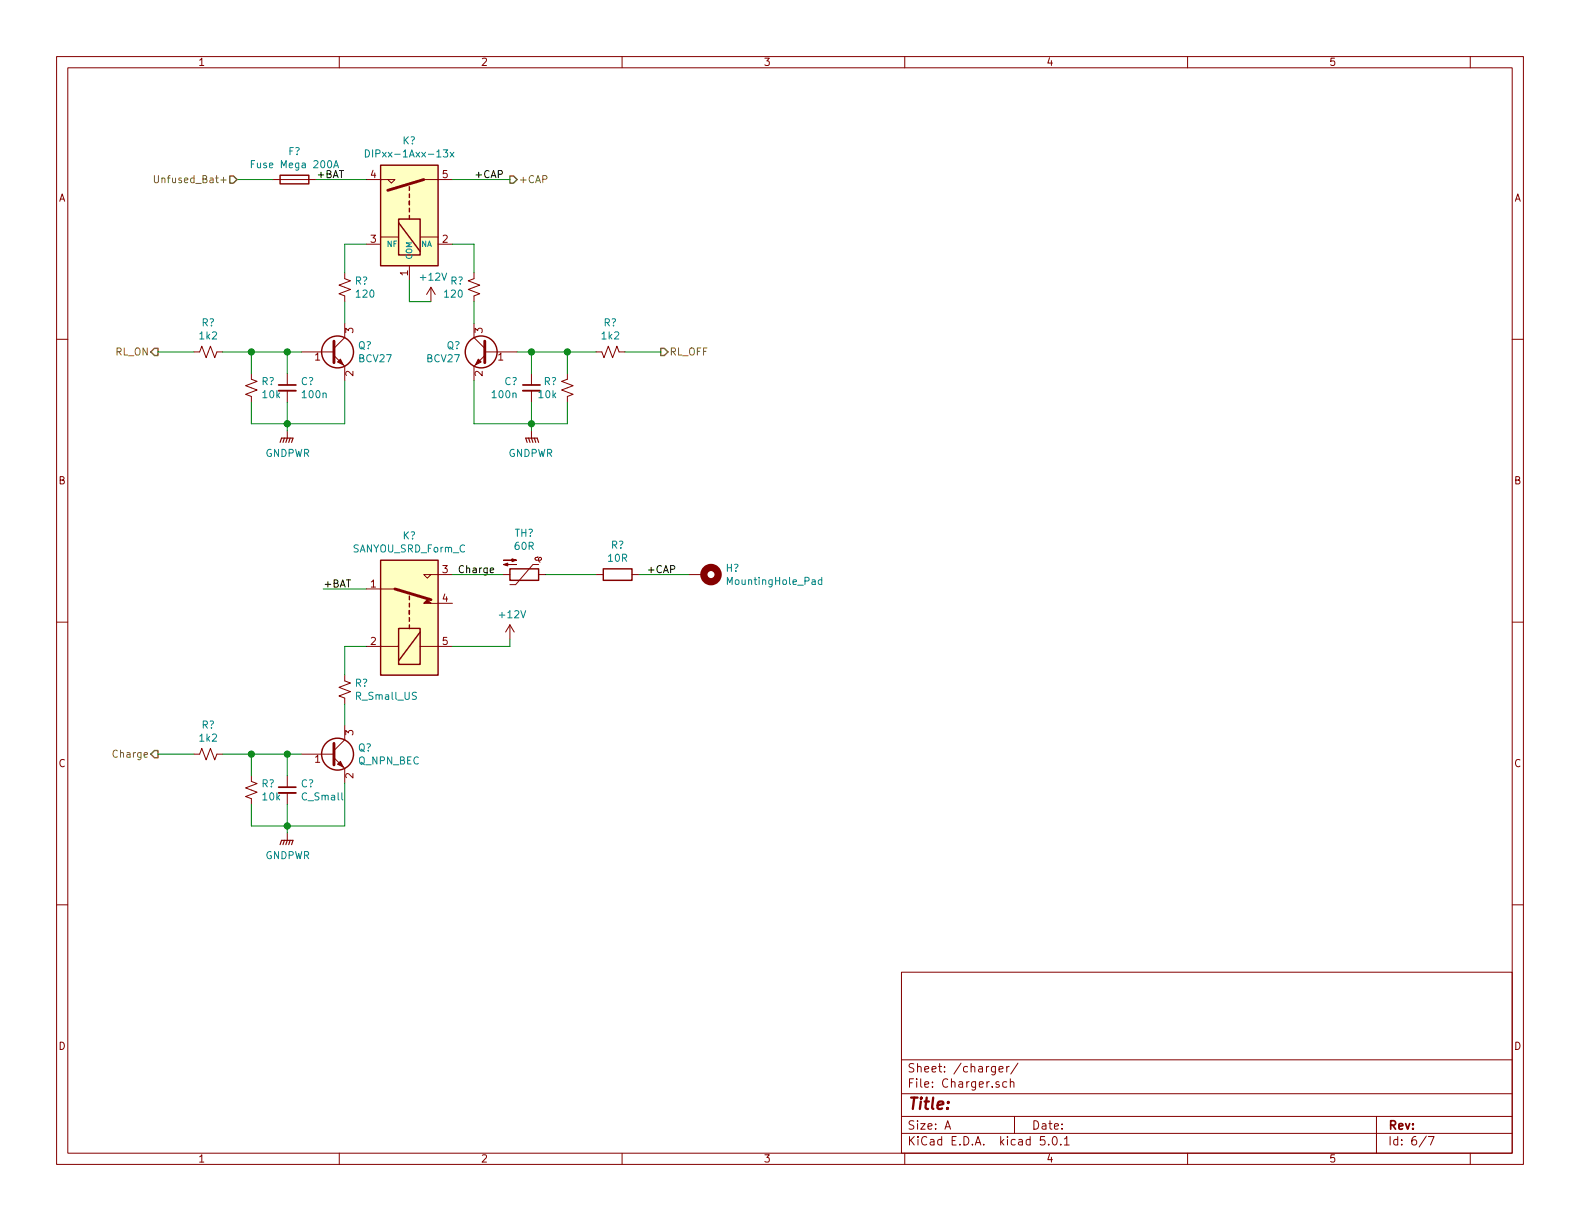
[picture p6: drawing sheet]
<svg xmlns="http://www.w3.org/2000/svg" width="279mm" height="216mm" viewBox="0 0 279 216" stroke-linecap="round" stroke-linejoin="round" font-family="sans-serif">
<g fill="none" stroke="#840000" stroke-width=".18">
<path d="M10 10h259.4v195.9h-259.4zM12 12h255.4v191.9h-255.4zM60 10v2M110 10v2M160 10v2M210 10v2M260 10v2M48.3 31.8h7.6M64.8 31.8h3.8M68.6 31.8h1.2l-.6 .6zM74.9 31.8h5.1M10 60h2"/>
<path d="M61 48.3v1l1 .4-2.1 .7 2.1 .8-2.1 .7 1.1 .4v1M61 57.2v2.5l-1.9 1.9M64.8 43.2h2.5M67.3 41.9h3.2M72.4 47v2.5M74.3 41.9h3.2M76.2 50.8l-.8 1.3M76.2 50.8v2.5M76.2 50.8l.8 1.3M77.5 43.2h2.5M83.8 48.3v1l-1 .4 2 .7-2 .8 2 .7-1 .4v1M83.8 57.2v2.5l1.9 1.9"/>
<path d="M267.4 60h2M34.3 62.2h1l.4-1 .7 2 .8-2 .8 2 .4-1h1M44.4 66v1.1l1.1 .3-2.1 .8 2.1 .8-2.1 .7 1 .4v1M50.8 66v2.1M50.8 69.1v2M50.8 76.2v1.3M53.3 62.2h5.8M59.1 62.9l1.9 1.9v2.5M85.7 62.9l-1.9 1.9v2.5M85.7 62.2h5.7M94 66v2.1M94 69.1v2"/>
<path d="M94 76.2v1.3M100.3 66v1.1l-1 .3 2 .8-2 .8 2 .7-1 .4v1M105.4 62.2h1l.4 1 .8-2 .7 2 .8-2 .4 1h1M95.1 98.4l-.1 .2h-.3l-.1 .3 .2 .2h.8l.2-.2-.2-.3h-.2l-.2 .3 .1 .3 .2 .2M95.2 99.8h-1l-3 3.6h-1M10 110h2M61 119.4v1l1 .4-2.1 .7 2.1 .8-2.1 .8 1.1 .3v1.1M64.8 114.3h5.7M64.8 104.1h5M74.3 114.3h5.7M74.9 101.6h1.3l-.6 .6zM76.2 101.6h3.8"/>
<path d="M76.2 106.7h3.8M88.9 101.6h1.3M90.2 110.5l-.8 1.3M90.2 110.5v2.5M90.2 110.5l.7 1.3M95.2 101.6h1.3M105.4 101.6h1.3M111.8 101.6h1.2M121.9 101.6h2.6M267.4 110h2M34.3 133.4h1l.4-1.1 .7 2.1 .8-2.1 .8 2.1 .4-1h1M44.4 137.2v1l1.1 .4-2.1 .7 2.1 .8-2.1 .7 1 .4v1"/>
<path d="M50.8 137.2v2M53.3 133.4h5.8M59.1 134l1.9 1.9v2.5M61 128.3v2.5l-1.9 1.9M10 160h2M50.8 140.2v2M50.8 147.3v1.3M267.4 160h2M159.4 171.9h108v32h-108zM159.4 197.4h108M159.4 193.4h108M159.4 187.4h108"/>
<path d="M167.1 199.7l.5-1.5 .5 1.5M167.2 199.2h.8M176 188.6v1.2l-.3 .3-.3-.1M176 188.6h-.4l-.3 .2 .1 .6 .2 .2 .4-.1M176.7 189.1l.7-.2-.1-.3h-.4l-.2 .2v.7h.6M178 191.3h-.4l-.3 .2 .1 .6 .2 .2 .4-.1M178 188.6v1M178.5 188.6h-.3l-.2 .2M178.7 191.4l.2-.1h.3l.1 1M178.7 190.8v1.5M179.4 197.4v3M180 188l-1.3 1.9"/>
<path d="M243.4 197.4v6.5M60 203.9v2M110 203.9v2M159.4 200.4h108M160 203.9v2M184.7 201h-.7l-.1 .7 .2-.2 .6 .1 .1 .2-.1 .5-.2 .2-.6-.2M185.4 202.3v.2M186.2 201.1l.2-.1a.8 .8 0 0 1 .6 .7 .8 .8 0 0 1-.6 .8l-.2-.2-.1-.4zM187.6 202.3v.2M188.2 201.4l.4-.4v1.5M188.2 202.5h.9M210 203.9v2"/>
<path d="M252.2 200.9l-1.2 1.9M252.6 201h1l-.6 1.5M260 203.9v2"/>
</g>
<g fill="none" stroke="#840000" stroke-width=".25">
<path d="M49.5 31h5.1v1.5h-5.1zM67.3 29.2h10.2v17.8h-10.2zM70.5 38.7h3.8v6.4h-3.8zM70.5 39.4l3.8 5.1M72.4 33v.7M72.4 34.3v.6M72.4 35.6v.6M72.4 36.8v.7M72.4 38.1v.6M67.3 99.1h10.2v20.3h-10.2zM70.5 111.1h3.8v6.4h-3.8zM72.4 105.4v.6"/>
<path d="M72.4 106.7v.6M72.4 108v.6M72.4 109.2v.7M72.4 110.5v.6M74.3 111.8l-3.8 5M90.2 100.6h5v2h-5zM106.7 100.6h5.1v2h-5.1z"/>
<circle cx="59.7" cy="62.2" r="2.82"/>
<circle cx="85.1" cy="62.2" r="2.82"/>
<circle cx="59.7" cy="133.3" r="2.82"/>
</g>
<g fill="#840000" stroke="#840000" stroke-width=".18">
<path d="M89 99.1h2.3l-.7 .2v-.5l.7 .3z"/>
<path d="M89 99.8l.8-.2v.5l-.8-.3h2.3z"/>
<path d="M74.9 106.7l.7-.7 .6 .7z"/>
<path d="M59.7 135.1l.5-.5 .5 1z"/>
<path d="M60.2 63.5l.5 1-1-.5z"/>
<path d="M84.6 63.5l.5 .5-1 .5z"/>
</g>
<path d="M44.4 29h.5M45 28.4h-.6v1.3M59 29.7l.4-1.3 .5 1.3M59.1 29.3h.6M64.6 26.5a.64 .64 0 0 1 .7 .6 .64 .64 0 0 1-.7 .7zM78.4 26.5h.8l-.4 .5 .3 .1v.6l-.5 .1-.2-.2M79.6 26.9l.7 .9M80.3 26.9l-.7 .9M145.3 102.6l-.3-.1-.3 .2 .1 .6h.5M145.3 102.1v1.3" fill="none" stroke="#008484" stroke-width=".18"/>
<g fill="#ffffc2" stroke="#ffffc2" stroke-width=".18">
<path d="M67.3 29.2h10.2v17.8h-10.2z"/>
<path d="M67.3 99.1h10.2v20.3h-10.2z"/>
</g>
<path d="M74.9 31.8l-6.3 1.9M59.1 60.3v3.8M85.7 60.3v3.8M69.8 104.1l6.4 1.9M59.1 131.4v3.9" fill="none" stroke="#840000" stroke-width=".51"/>
<g fill="none" stroke="#008400" stroke-width=".18">
<path d="M41.9 31.8h6.4M55.9 31.8h8.9M80 31.8h10.2M61 53.3v3.9M64.8 43.2h-3.8v5.1M72.4 49.5v3.8h3.8M80 43.2h3.8v5.1M83.8 53.3v3.9M27.9 62.2h6.4M39.4 62.2h13.9M44.4 62.2v3.8M50.8 62.2v3.8"/>
<path d="M50.8 71.1v5.1M61 67.3v7.6h-16.6v-3.8M83.8 67.3v7.6h16.5v-3.8M91.4 62.2h14M94 62.2v3.8M94 71.1v5.1M100.3 62.2v3.8M110.5 62.2h6.3M57.1 104.1h7.7M64.8 114.3h-3.8v5.1M80 101.6h8.9M90.2 113v1.3h-10.2"/>
<path d="M96.5 101.6h8.9M113 101.6h8.9M27.9 133.4h6.4M39.4 133.4h13.9M44.4 133.4v3.8M50.8 133.4v3.8M61 124.5v3.8M61 138.4v7.7h-16.6v-3.9M50.8 142.2v5.1"/>
</g>
<path d="M49.3 69.1h3M92.5 69.1h3M49.3 140.2h3" fill="none" stroke="#840000" stroke-width=".33"/>
<path d="M49.3 68.1h3M92.5 68.1h3M49.3 139.2h3" fill="none" stroke="#840000" stroke-width=".3"/>
<g fill="#008400" stroke="#008400" stroke-width=".25">
<circle cx="50.8" cy="133.4" r=".51"/>
<circle cx="44.5" cy="133.4" r=".51"/>
<circle cx="50.8" cy="146.1" r=".51"/>
<circle cx="50.8" cy="62.2" r=".51"/>
<circle cx="44.5" cy="62.2" r=".51"/>
<circle cx="50.8" cy="74.9" r=".51"/>
<circle cx="94" cy="62.2" r=".51"/>
<circle cx="100.3" cy="62.2" r=".51"/>
<circle cx="94" cy="74.9" r=".51"/>
</g>
<path d="M40.6 31.1h.7l.6 .7-.6 .6h-.7zM90.2 31.1h.6l.6 .7-.6 .6h-.6zM26.7 62.2l.6-.6h.6v1.3h-.6zM116.8 61.6h.7l.6 .6-.6 .7h-.7zM27.3 132.7h.6v1.3h-.6l-.6-.6z" fill="none" stroke="#848400" stroke-width=".25"/>
<path d="M49.5 78.2l.3-.7h2l-.2 .7M50.3 77.5l-.3 .7M50.8 77.5l-.3 .7M51.3 77.5l-.2 .7M93.2 78.2l-.2-.7h2l.2 .7M93.5 77.5l.2 .7M94 77.5l.2 .7M94.5 77.5l.2 .7M49.5 149.4l.3-.8h2l-.2 .8M50.3 148.6l-.3 .8M50.8 148.6l-.3 .8M51.3 148.6l-.2 .8" fill="none" stroke="#840000" stroke-width=".2"/>
<circle cx="125.7" cy="101.6" r="1.27" fill="none" stroke="#840000" stroke-width="1.3"/>
<path d="M27.3 31v1.1l.2 .2h.3l.2-.2v-1.1" fill="none" stroke="#848400" stroke-width=".18"/>
<text font-size="2.8" fill="#840000" x="160.4" y="196.2">Title:</text>
<g font-size="2.1" fill="#840000">
<text x="160.4" y="189.6">Sheet: /charger/</text>
<text x="160.4" y="192.3">File: Charger.sch</text>
<text x="160.4" y="202.5">KiCad E.D.A. kicad 5.0.1</text>
<text x="160.4" y="199.7">Size: A</text>
<text x="182.4" y="199.7">Date:</text>
<text x="245.4" y="199.7">Rev:</text>
<text x="245.4" y="202.5">Id: 6/7</text>
</g>
<g font-size="1.8" fill="#840000">
<text x="35" y="11.6">1</text>
<text x="85" y="11.6">2</text>
<text x="135" y="11.6">3</text>
<text x="185" y="11.6">4</text>
<text x="235" y="11.6">5</text>
<text x="10.4" y="35.6">A</text>
<text x="65.6" y="31.5">4</text>
<text x="78.3" y="31.5">5</text>
<text x="267.8" y="35.6">A</text>
<text x="65.6" y="42.9">3</text>
<text x="78.3" y="42.9">2</text>
<text x="72.1" y="48.7" transform="rotate(-90 72.1 48.7)">1</text>
<text x="62.5" y="58.9" transform="rotate(-90 62.5 58.9)">3</text>
<text x="85.3" y="58.9" transform="rotate(-90 85.3 58.9)">3</text>
<text x="55.7" y="63.8">1</text>
<text x="88.1" y="63.8">1</text>
<text x="62.5" y="66.5" transform="rotate(-90 62.5 66.5)">2</text>
<text x="85.3" y="66.5" transform="rotate(-90 85.3 66.5)">2</text>
<text x="10.4" y="85.6">B</text>
<text x="267.8" y="85.6">B</text>
<text x="78.3" y="101.3">3</text>
<text x="65.6" y="103.9">1</text>
<text x="78.3" y="106.4">4</text>
<text x="65.6" y="114">2</text>
<text x="78.3" y="114">5</text>
<text x="62.5" y="130" transform="rotate(-90 62.5 130)">3</text>
<text x="10.4" y="135.6">C</text>
<text x="55.7" y="134.9">1</text>
<text x="62.5" y="137.6" transform="rotate(-90 62.5 137.6)">2</text>
<text x="267.8" y="135.6">C</text>
<text x="10.4" y="185.6">D</text>
<text x="267.8" y="185.6">D</text>
<text x="35" y="205.5">1</text>
<text x="85" y="205.5">2</text>
<text x="135" y="205.5">3</text>
<text x="185" y="205.5">4</text>
<text x="235" y="205.5">5</text>
</g>
<g font-size="1.8" fill="#008484">
<text x="45.1" y="29.7">Fuse Mega 200A</text>
<text x="51" y="27.4">F?</text>
<text x="65.8" y="27.8">DIPxx-1Axx-13x</text>
<text x="71.2" y="25.5">K?</text>
<text x="62.8" y="50.3">R?</text>
<text x="63.1" y="52.6">120</text>
<text x="74.5" y="49.6">+12V</text>
<text x="78.7" y="52.6">120</text>
<text x="79.7" y="50.3">R?</text>
<text x="35.7" y="57.7">R?</text>
<text x="106.8" y="57.7">R?</text>
<text x="35.4" y="60">1k2</text>
<text x="63.3" y="61.7">Q?</text>
<text x="63.5" y="64.1">BCV27</text>
<text x="75.6" y="64.1">BCV27</text>
<text x="79" y="61.7">Q?</text>
<text x="106.5" y="60">1k2</text>
<text x="46.3" y="68.1">R?</text>
<text x="46.5" y="70.4">10k</text>
<text x="53.2" y="68.1">C?</text>
<text x="53.6" y="70.4">100n</text>
<text x="87.2" y="70.4">100n</text>
<text x="89.2" y="68.1">C?</text>
<text x="95.3" y="70.4">10k</text>
<text x="96.2" y="68.1">R?</text>
<text x="46.9" y="80.8">GNDPWR</text>
<text x="89.9" y="80.8">GNDPWR</text>
<text x="71.2" y="95.4">K?</text>
<text x="91" y="94.9">TH?</text>
<text x="62.4" y="97.7">SANYOU_SRD_Form_C</text>
<text x="91.1" y="97.2">60R</text>
<text x="107.6" y="99.3">10R</text>
<text x="108.1" y="97">R?</text>
<text x="128.4" y="101.1">H?</text>
<text x="129" y="103.4">MountingHole_Pad</text>
<text x="88.5" y="109.3">+12V</text>
<text x="62.8" y="121.4">R?</text>
<text x="63.1" y="123.7">R_Small_US</text>
<text x="35.4" y="131.1">1k2</text>
<text x="35.7" y="128.8">R?</text>
<text x="63.3" y="132.9">Q?</text>
<text x="63.4" y="135.2">Q_NPN_BEC</text>
<text x="46.3" y="139.2">R?</text>
<text x="46.5" y="141.5">10k</text>
<text x="53.2" y="139.2">C?</text>
<text x="53.5" y="141.5">C_Small</text>
<text x="46.9" y="151.9">GNDPWR</text>
</g>
<g font-size="1.8" fill="#848400">
<text x="28.4" y="32.4">Unfused_Bat+</text>
<text x="91.7" y="32.4">+CAP</text>
<text x="20.4" y="62.9">RL_ON</text>
<text x="118.4" y="62.9">RL_OFF</text>
<text x="20.3" y="134">Charge</text>
</g>
<g font-size="1.8">
<text x="56.3" y="31.5">+BAT</text>
<text x="83.8" y="31.5">+CAP</text>
<text x="81.5" y="101.3">Charge</text>
<text x="114.3" y="101.3">+CAP</text>
<text x="57.1" y="103.9">+BAT</text>
</g>
<g font-size="1.4" fill="#008484">
<text x="68.3" y="43.7">NF</text>
<text x="72.9" y="46" transform="rotate(-90 72.9 46)">COM</text>
<text x="74.5" y="43.7">NA</text>
</g>
</svg>
